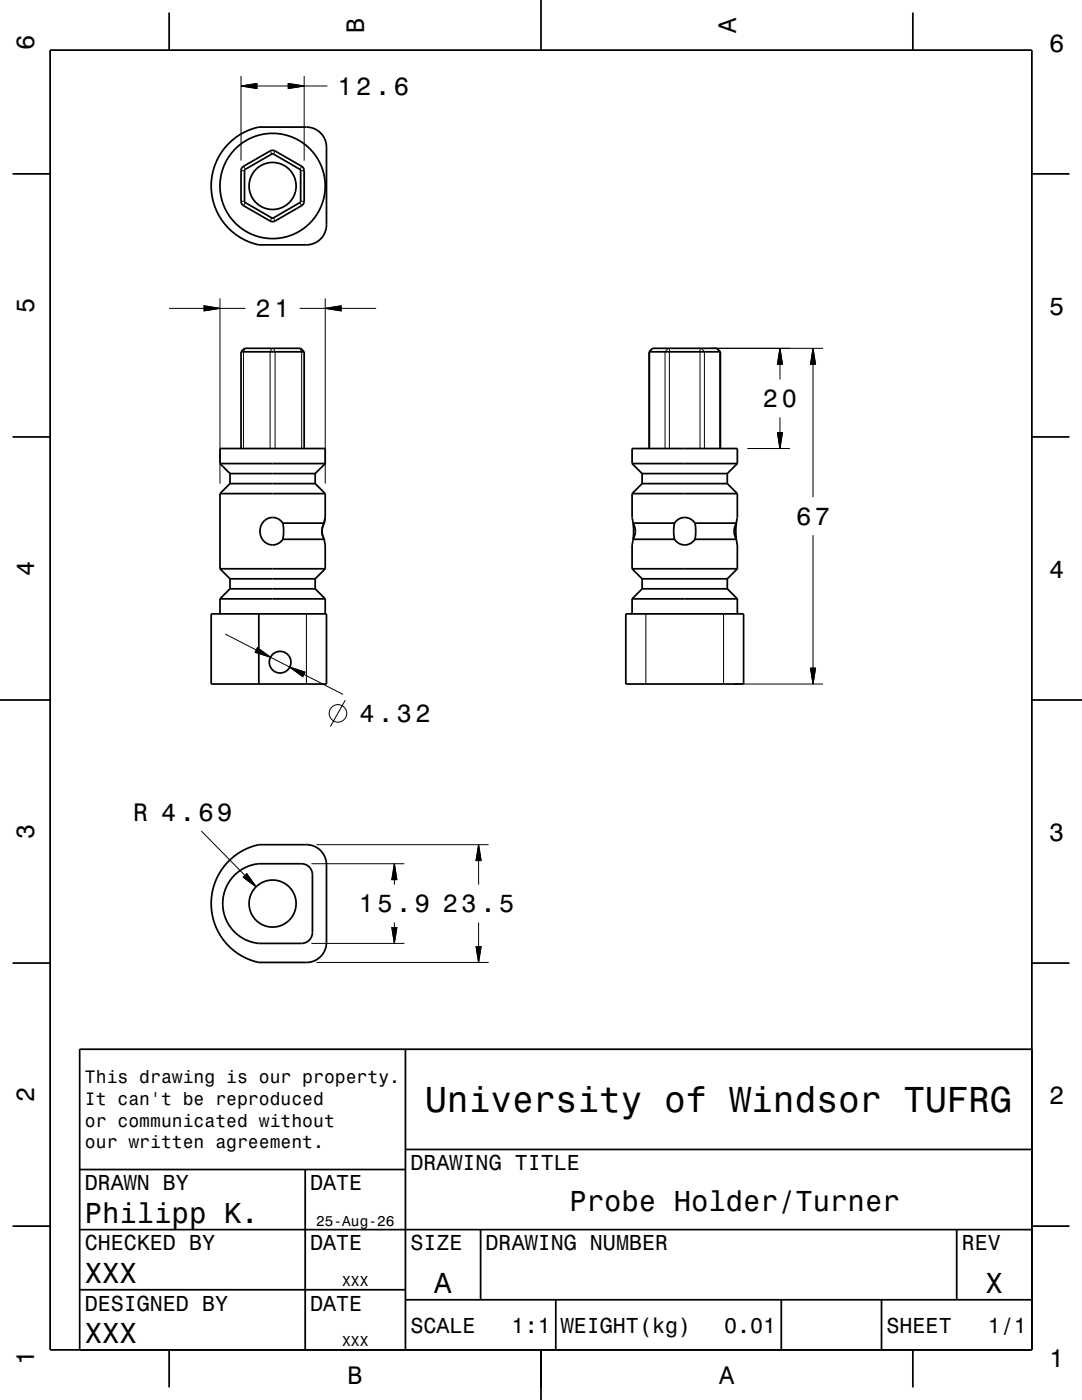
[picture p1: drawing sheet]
<svg xmlns="http://www.w3.org/2000/svg" width="216mm" height="279mm" viewBox="0 0 216 279" stroke-linecap="round" stroke-linejoin="round" font-family="sans-serif">
<g fill="none" stroke="#000" stroke-width=".2">
<path d="M48.1 17.2l3.2-.5v1zM48.1 15.2v16.9M51.3 17.2h6.2M57.5 16.7l3.2 .5-3.2 .5zM60.7 15.2v16.9M60.7 17.2h4.6M48.1 34.1h.7M48.6 33.2l.3 .6M53.9 30.1l.3 .6M54.9 30.1l-.4 .6M60 34.1h.7M60.2 33.2l-.4 .6"/>
<path d="M43.9 59.5v37M48.1 40.2h.7M48.9 40.4l-.3 .6M54.2 43.5l-.3 .6M54.5 43.5l.4 .6M59.8 40.4l.4 .6M60 40.2h.7M64.9 59.5v37M33.7 61.5h7M40.7 61l3.2 .5-3.2 .5zM43.9 61.5h5.1M48.9 69.5l-.3 .7v19.3"/>
<path d="M54.2 69.5l-.3 .7v19.3M54.5 69.5l.4 .7v19.3M59.8 61.5h5.1M59.8 69.5l.4 .7v19.3M64.9 61.5l3.2-.5v1zM68.1 61.5h7M130.2 69.5l-.6 .7v19.3M133.3 69.5l-.6 .7v19.3M133.6 69.5v20M139.7 69.5v20M139.9 69.5l.7 .7v19.3M141.7 69.5h22.5"/>
<path d="M143 69.5l.6 .7v19.3M155.6 69.5l.5 3.2h-1zM155.6 72.7v3M162.2 69.5l.5 3.2h-1zM162.2 72.7v26.5M149.1 89.5h8.5M155.1 86.3h1l-.5 3.2zM155.6 83.3v3M162.2 106.8v26.5M44.9 126.5l6.2 3.2M51.4 129.3l2.6 1.9-3.1-1zM54 131.2l3.8 1.9"/>
<path d="M57.8 133.1l3.1 1-.5 .9zM60.6 134.6l7.8 4M61.1 122.5v14M68.9 139.7l-3 5.3M128.9 122.5v14M144.4 122.5v14M146.4 136.5h17.8M161.7 133.3h1l-.5 3.2zM40.2 165.9l8.7 8.8M48.5 175.1l.7-.7 1.9 2.6zM62.1 172.4h18.6M63.1 168.6h34.4"/>
<path d="M78.7 172.4l.5 3.2h-1zM78.7 175.6v.9M95.5 168.6l.5 3.1h-1zM95.5 171.7v4.8M62.1 188.3h18.6M63.1 192.1h34.4M78.2 185.1h1l-.5 3.2zM78.7 184.1v1M95 188.9h1l-.5 3.2zM95.5 184.1v4.8"/>
<circle cx="67.4" cy="142.4" r="1.75"/>
</g>
<g fill="none" stroke="#000" stroke-width=".35">
<path d="M10 10h195.9v259.4h-195.9zM33.8 2.5v7.5M107.9 0v10M182.1 2.5v7.5M2.5 34.7h7.5M45.6 28.7a12 12 0 0 1 6-3.3h9.5a4 4 0 0 1 4 4v15.5a4 4 0 0 1-4 4h-9.5a12 12 0 0 1-6-20.2zM48.4 33.3l5.5-3.2 .5-.1 .5 .1 5.3 3.1 .4 .4 .1 .5v6.1l-.2 .5-.3 .3-5.3 3.1-.5 .1-.5-.1-5.3-3.1-.4-.3-.1-.5v-6.2zM48.9 33.8l5.4-3.1 5.5 3.1 .2 .3v6.2l-5.5 3.2-5.6-3.1-.1-.2v-6.1zM205.9 34.7h7.5M48.1 70.2h12.6M48.1 70.2v19.3M48.1 70.2l.7-.7h11.2l.7 .7"/>
<path d="M60.7 70.2v19.3M129.5 70.2h14.2M129.5 70.2l.7-.7h12.8l.7 .7M129.5 70.2v19.3M143.7 70.2v19.3M2.5 87.2h7.5M43.9 92.5v-3h21v3M43.9 98.5h21M43.9 98.5v15M43.9 92.5h21M43.9 92.5l2 2M45.9 96.5h17"/>
<path d="M45.9 94.5h17M45.9 94.5v2M45.9 96.5l-2 2M62.9 94.5v2M62.9 96.5l2 2M64.9 98.5v4.8l-.2 1.1M64.9 92.5l-2 2M126.1 98.5v4.8l.2 1.1M126.1 98.5h21M126.1 92.5h21M126.1 92.5v-3h21v3M126.1 92.5l2 2"/>
<path d="M128.1 96.5h17M128.1 94.5h17M128.1 94.5v2M128.1 96.5l-2 2M145.1 94.5v2M145.1 96.5l2 2M147.1 98.5v4.8l-.2 1.1M147.1 92.5l-2 2M205.9 87.2h7.5M43.9 119.5h21M43.9 113.5h21M43.9 119.5v3"/>
<path d="M43.9 113.5l2 2M45.9 117.5h17M45.9 115.5h17M45.9 117.5l-2 2M45.9 115.5v2M56.4 104.4a2.56 2.56 0 0 0-3.3-.7 2.56 2.56 0 0 0-1.1 3.2 2.44 2.44 0 0 0 2 1.8 2.44 2.44 0 0 0 2.4-1.1M56.4 104.4l.2 1.6-.2 1.6M56.4 107.6h8.3M56.4 104.4h8.3M62.9 117.5l2 2M62.9 115.5v2M64.7 107.6l.2 1.2v4.7"/>
<path d="M64.7 104.4l-.2 .4a3.2 3.2 0 0 0 .2 2.8M64.9 119.5v3M64.9 113.5l-2 2M126.1 119.5h21M126.1 113.5h21M126.1 119.5v3M126.1 113.5l2 2M126.3 107.6l-.2 1.2v4.7M126.3 104.4l.1 1.5-.1 1.7M126.3 104.4l.2 .4a3.1 3.1 0 0 1-.2 2.8M126.3 107.6h8.3M126.3 104.4h8.3"/>
<path d="M128.1 117.5h17M128.1 115.5h17M128.1 117.5l-2 2M128.1 115.5v2M134.6 104.4a2.41 2.41 0 0 1 4.1 0M134.6 107.6a2.41 2.41 0 0 0 4.1 0M134.6 104.4l-.2 1.6 .2 1.6M138.7 104.4l.1 1.6-.1 1.6M138.7 107.6h8.2M138.7 104.4h8.2M145.1 117.5l2 2M145.1 115.5v2"/>
<path d="M146.9 104.4l-.1 1.5 .1 1.7M146.9 107.6l.2 1.2v4.7M146.9 104.4l-.3 .7a3.1 3.1 0 0 0 .3 2.5M147.1 119.5v3M147.1 113.5l-2 2M0 139.7h10M42.1 122.5h23v14h-23zM51.6 122.5v14M124.9 122.5h23.5v14h-23.5zM205.9 139.7h10M45.6 171.9a12 12 0 0 1 6-3.3h9.5a4 4 0 0 1 4 4v15.5a4 4 0 0 1-4 4h-9.5a12 12 0 0 1-6-20.2zM60.1 172.4a2.2 2.2 0 0 1 2.2 2.2v11.5a2.2 2.2 0 0 1-2.2 2.2h-8.5"/>
<path d="M60.1 172.4h-8.5a8 8 0 0 0-7.2 7.9 8 8 0 0 0 7.2 8M2.5 192.2h7.5M51.6 188.3h.1M205.9 192.2h7.5M80.9 209.4v60M205.9 209.4h-190v60M15.9 233.4h65M60.9 233.4v36M80.9 229.4h125M2.5 244.7h7.5M15.9 257.4h65M15.9 245.4h190"/>
<path d="M80.9 259.4h125M95.9 245.4v14M110.9 259.4v10M155.9 259.4v10M175.9 259.4v10M190.9 245.4v14M205.9 244.7h7.5M33.8 269.4v7.5M107.9 269.4v10M182.1 269.4v7.5"/>
<circle cx="54.4" cy="37.1" r="4.7"/>
<circle cx="54.4" cy="37.1" r="10.5"/>
<circle cx="55.9" cy="132.2" r="2.16"/>
<circle cx="54.4" cy="180.3" r="4.7"/>
</g>
<g fill="#000" stroke="#000" stroke-width=".2">
<path d="M48.1 17.2l3.2-.5v1z" fill-rule="evenodd"/>
<path d="M57.5 16.7l3.2 .5-3.2 .5z" fill-rule="evenodd"/>
<path d="M40.7 61l3.2 .5-3.2 .5z" fill-rule="evenodd"/>
<path d="M64.9 61.5l3.2-.5v1z" fill-rule="evenodd"/>
<path d="M155.6 69.5l.5 3.2h-1z" fill-rule="evenodd"/>
<path d="M162.2 69.5l.5 3.2h-1z" fill-rule="evenodd"/>
<path d="M155.1 86.3h1l-.5 3.2z" fill-rule="evenodd"/>
<path d="M51.4 129.3l2.6 1.9-3.1-1z" fill-rule="evenodd"/>
<path d="M57.8 133.1l3.1 1-.5 .9z" fill-rule="evenodd"/>
<path d="M161.7 133.3h1l-.5 3.2z" fill-rule="evenodd"/>
<path d="M48.5 175.1l.7-.7 1.9 2.6z" fill-rule="evenodd"/>
<path d="M78.7 172.4l.5 3.2h-1z" fill-rule="evenodd"/>
<path d="M95.5 168.6l.5 3.2h-1z" fill-rule="evenodd"/>
<path d="M78.2 185.1h1l-.5 3.2z" fill-rule="evenodd"/>
<path d="M95 188.9h1l-.5 3.2z" fill-rule="evenodd"/>
</g>
<text font-size="7.2" x="84.8" y="222">University of Windsor TUFRG</text>
<g font-size="5.8">
<text x="16.9" y="244">Philipp K.</text>
<text x="113.6" y="241.6">Probe Holder/Turner</text>
<text x="16.9" y="256">XXX</text>
<text x="86.7" y="258">A</text>
<text x="196.7" y="258">X</text>
<text x="16.9" y="268">XXX</text>
</g>
<g font-size="5">
<text x="6.8" y="10" transform="rotate(-90 6.8 10)">6</text>
<text x="72.7" y="6.5" transform="rotate(-90 72.7 6.5)">B</text>
<text x="146.9" y="6.5" transform="rotate(-90 146.9 6.5)">A</text>
<text x="209.4" y="10.3">6</text>
<text x="67.4" y="18.9">12.6</text>
<text x="6.8" y="62.5" transform="rotate(-90 6.8 62.5)">5</text>
<text x="51" y="63.3">21</text>
<text x="209.4" y="62.8">5</text>
<text x="152.2" y="81.3">20</text>
<text x="158.8" y="104.8">67</text>
<text x="6.8" y="115" transform="rotate(-90 6.8 115)">4</text>
<text x="209.4" y="115.3">4</text>
<text x="71.7" y="144.1">4.32</text>
<text x="6.8" y="167.5" transform="rotate(-90 6.8 167.5)">3</text>
<text x="26.6" y="163.8">R 4.69</text>
<text x="209.4" y="167.8">3</text>
<text x="71.6" y="182.1">15.9</text>
<text x="88.4" y="182.1">23.5</text>
<text x="6.8" y="220" transform="rotate(-90 6.8 220)">2</text>
<text x="209.4" y="220.3">2</text>
<text x="6.8" y="272.5" transform="rotate(-90 6.8 272.5)">1</text>
<text x="209.4" y="272.8">1</text>
<text x="69.3" y="276.2">B</text>
<text x="143.5" y="276.2">A</text>
</g>
<g font-size="4.3">
<text x="81.9" y="233.6">DRAWING TITLE</text>
<text x="16.9" y="237.6">DRAWN BY</text>
<text x="61.9" y="237.6">DATE</text>
<text x="16.9" y="249.6">CHECKED BY</text>
<text x="61.9" y="249.6">DATE</text>
<text x="81.9" y="249.6">SIZE</text>
<text x="96.9" y="249.6">DRAWING NUMBER</text>
<text x="191.9" y="249.6">REV</text>
<text x="16.9" y="261.6">DESIGNED BY</text>
<text x="61.9" y="261.6">DATE</text>
<text x="81.9" y="266">SCALE</text>
<text x="102.1" y="266">1:1</text>
<text x="111.9" y="266">WEIGHT(kg)</text>
<text x="144.5" y="266">0.01</text>
<text x="176.9" y="266">SHEET</text>
<text x="197.1" y="266">1/1</text>
</g>
<g font-size="3.6">
<text x="17" y="216.2">This drawing is our property.</text>
<text x="17" y="220.5">It can't be reproduced</text>
<text x="17" y="224.9">or communicated without</text>
<text x="17" y="229.2">our written agreement.</text>
</g>
<g font-size="2.9">
<text x="63.1" y="244.7">25-Aug-26</text>
<text x="68.3" y="256.7">XXX</text>
<text x="68.3" y="268.7">XXX</text>
</g>
</svg>
